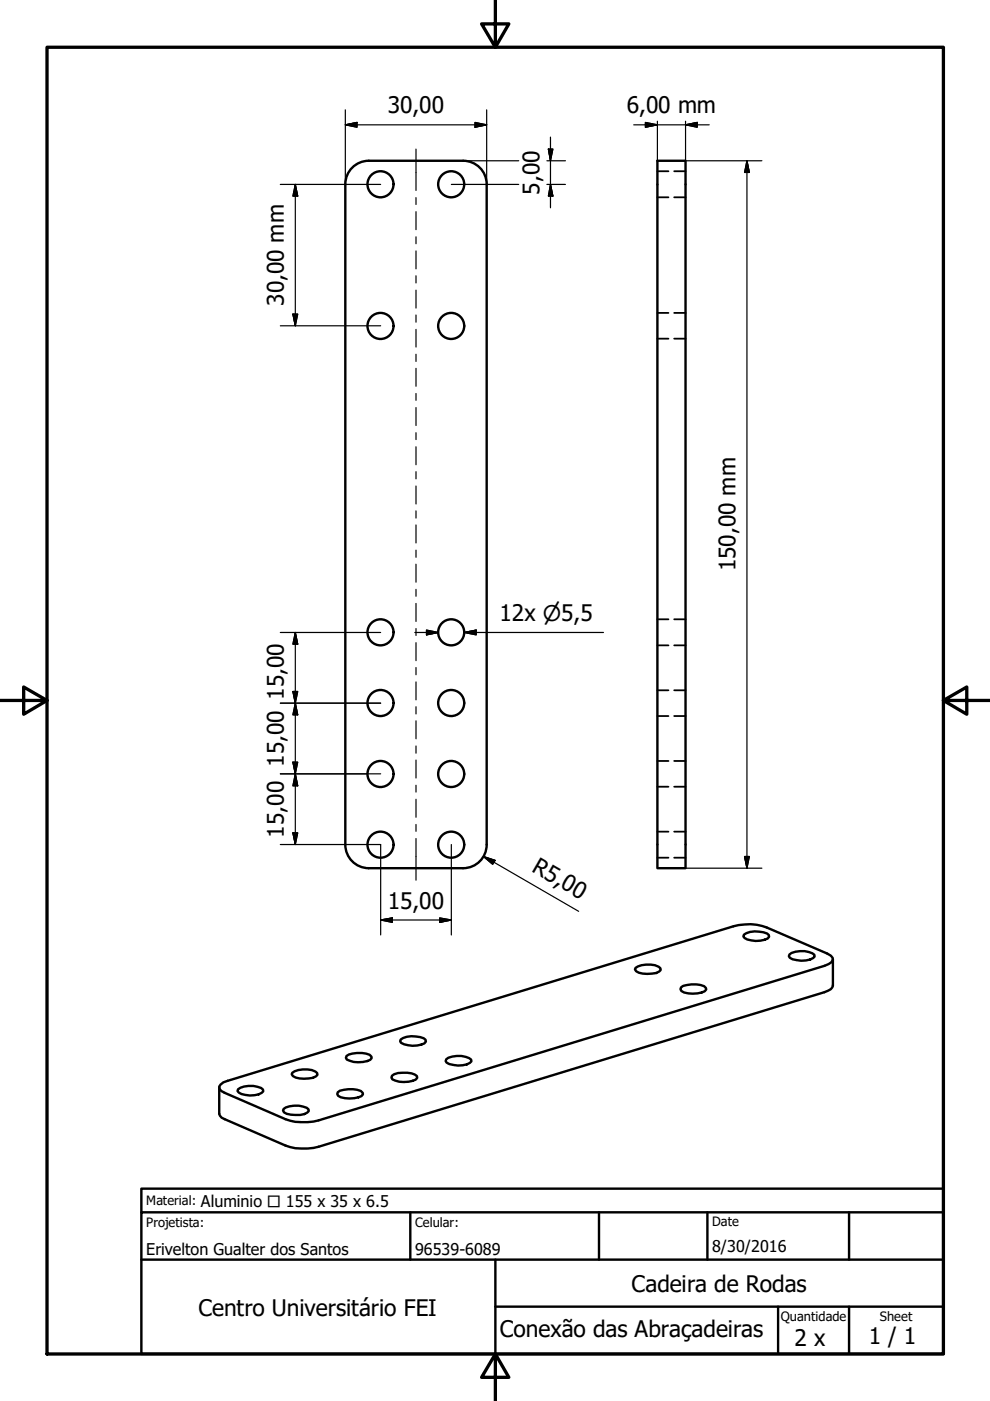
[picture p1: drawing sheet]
<svg xmlns="http://www.w3.org/2000/svg" width="210mm" height="297mm" viewBox="0 0 210 297" stroke-linecap="round" stroke-linejoin="round" font-family="sans-serif">
<!-- layer: Visible (ISO) -->
<g fill="none" stroke="#000" stroke-width=".51">
<path d="M73.2 39.1v140M98.2 34.1h-20a5 5 0 0 0-5 5M98.2 34.1a5 5 0 0 1 5 5M103.2 39.1v140M139.4 34.1h6v150h-6zM73.2 179.1a5 5 0 0 0 5 5h20M103.2 179.1a5 5 0 0 1-5 5M157.7 198.2a5 5 0 0 1 5.3 0l.1 .4a3.8 3.8 0 0 1-3.8 .8l-1.4-.5-.3-.3zM134.7 205.2a5 5 0 0 1 5.3 .1l.1 .4-.3 .3a5.8 5.8 0 0 1-4.9-.1l-.3-.4zM144.4 209.3a6 6 0 0 1 4.9-.2l.4 .4v.3a3.4 3.4 0 0 1-2.8 .9l-1.9-.3-.5-.3-.2-.4zM167.4 202.4a5 5 0 0 1 5.3 0v.4a4.8 4.8 0 0 1-5.3 .3l-.1-.4zM176.6 203.4v5.6a2.01 2.01 0 0 1-1.8 1.4l-107.2 32.7a12.4 12.4 0 0 1-7.1-.2l-13.5-5.9-.5-.9v-5.5"/>
<path d="M46.8 229.9l.6-.4 .9-.3 107.2-32.8a11.1 11.1 0 0 1 7.1 .2l12.8 5.6 .7 .4 .4 .5 .1 .4-.3 .5-1.5 .8-107.2 32.7a12.4 12.4 0 0 1-7.1-.2l-12.9-5.6-.7-.4-.4-.4v-.5zM50.5 230.9a5 5 0 0 1 5.3 .1v.4a4.7 4.7 0 0 1-5.2 .2l-.2-.3zM60.1 235.1a5 5 0 0 1 5.3 .1l.1 .4a3.2 3.2 0 0 1-2.9 .8l-1.8-.3-.6-.3-.2-.4zM62 227.4a5 5 0 0 1 5.2 .1l.1 .4-.3 .3a5.8 5.8 0 0 1-4.9-.1l-.3-.3zM71.6 231.6a6 6 0 0 1 4.9-.3l.4 .4 .1 .3a3.4 3.4 0 0 1-2.9 .9l-1.8-.3-.6-.3-.2-.3zM73.5 223.9a6 6 0 0 1 4.9-.3l.3 .4 .1 .3a3.4 3.4 0 0 1-2.9 .9h-.9l-1.5-.6-.2-.3zM83.1 228.1a5.5 5.5 0 0 1 5.3 0l.1 .4a3.4 3.4 0 0 1-2.9 .9l-1-.1-1.4-.5-.2-.3zM85 220.4a5 5 0 0 1 5.2 .1l.1 .3a3.8 3.8 0 0 1-3.8 .8l-1.5-.5-.2-.3zM94.6 224.6a5 5 0 0 1 5.3 0v.4a4.8 4.8 0 0 1-5.2 .3l-.2-.3z"/>
<circle cx="80.7" cy="39.1" r="2.76"/>
<circle cx="95.7" cy="39.1" r="2.76"/>
<circle cx="80.7" cy="69.1" r="2.76"/>
<circle cx="95.7" cy="69.1" r="2.76"/>
<circle cx="80.7" cy="134.1" r="2.76"/>
<circle cx="95.7" cy="134.1" r="2.76"/>
<circle cx="80.7" cy="149.1" r="2.76"/>
<circle cx="95.7" cy="149.1" r="2.76"/>
<circle cx="80.7" cy="164.1" r="2.76"/>
<circle cx="80.7" cy="179.1" r="2.76"/>
<circle cx="95.7" cy="164.1" r="2.76"/>
<circle cx="95.7" cy="179.1" r="2.76"/>
</g>
<!-- layer: Hidden (ISO) -->
<g fill="none" stroke="#000" stroke-width=".38">
<path d="M139.4 36.3h2.3M142.9 36.3h2.5M139.4 41.8h2.3M142.9 41.8h2.5M139.4 66.3h2.3M139.4 71.8h2.3M142.9 66.3h2.5M142.9 71.8h2.5M139.4 131.3h2.3M139.4 136.8h2.3M142.9 131.3h2.5M142.9 136.8h2.5"/>
<path d="M139.4 146.4h2.3M139.4 151.8h2.3M142.9 146.4h2.5M142.9 151.8h2.5M139.4 161.3h2.3M139.4 166.8h2.3M139.4 176.3h2.3M142.9 161.3h2.5M142.9 166.8h2.5M142.9 176.3h2.5M139.4 181.8h2.3M142.9 181.8h2.5"/>
</g>
<!-- layer: Border (ISO) -->
<path d="M10 10h190v277.1h-190zM105 0v10l-2.9-4.9h5.8l-2.9 4.9M0 148.5h10l-5-2.8v5.7l5-2.9M200 148.5l5 2.9v-5.7l-5 2.8h10M105 287.1l2.9 4.9h-5.8l2.9-4.9v9.9" fill="none" stroke="#000" stroke-width=".7"/>
<!-- layer: Title (ISO) -->
<path d="M30 257v-5h170v5M30 257h170v30.1h-170zM87 257v10.1M127 257v10.1M150 257v10.1M180 257v10.1M30 267.1h170M105 277h95M105 267.1v20M165 277v10.1M180 277v10.1" fill="none" stroke="#000" stroke-width=".51"/>
<!-- layer: Dimension (ISO) -->
<g fill="none" stroke="#000" stroke-width=".25">
<path d="M59.4 39.1h21.3M62.6 39.1l.5 2.5h-1zM62.6 39.1v30M73.2 26.5l2.5-.5v1zM73.2 26.5h30M73.2 23.3v15.8M95.7 39.1h14.3M98.2 34.1h11.8M100.7 26l2.5 .5-2.5 .5zM103.2 23.3v15.8M116 34.1h3.9M116 39.1h3.9"/>
<path d="M116.3 31.6h.9l-.5 2.5zM116.7 39.1l.5 2.5h-.9zM116.7 29.1v15M134.4 26.5h16M136.8 26l2.6 .5-2.6 .5zM139.4 25.7v8.4M145.4 26.5l2.4-.5v1zM145.4 25.7v8.4h16.1M158.4 34.1l.5 2.5h-1zM158.4 34.1v150M59.4 69.1h21.3M62.1 66.6h1l-.5 2.5z"/>
<path d="M59.4 134.1h21.3M62.6 134.1l.5 2.5h-1zM62.6 134.1v45M87.9 134.1h5.1M90.4 133.6l2.6 .5-2.6 .5zM98.4 134.1l2.6-.5v1zM101 134.1h-2.6h29.6M59.4 149.1h21.3M62.1 146.6h1l-.5 2.5zM62.6 149.1l.5 2.5h-1zM59.4 164.1h21.3M59.4 179.1h21.3v19.1"/>
<path d="M62.1 161.6h1l-.5 2.5zM62.1 176.6h1l-.5 2.5zM62.6 164.1l.5 2.5h-1zM95.7 179.1v19.1M80.7 195.1l2.5-.5v1zM80.7 195.1h15M93.2 194.6l2.5 .5-2.5 .5zM102.5 181.6l2.5 .8-.5 .8zM102.5 181.6l20.2 11.6M145.4 184.1h16.1M157.9 181.6h1l-.5 2.5z"/>
</g>
<g fill="#000" stroke="#000" stroke-width=".25">
<path d="M73.2 26.5l2.5-.5zM73.2 26.5l2.5-.5v1zM100.7 27l2.5-.5zM100.7 26l2.5 .5-2.5 .5zM116.3 31.6l.4 2.5zM116.3 31.6h.9l-.5 2.5zM136.8 27l2.6-.5zM136.8 26l2.6 .5-2.6 .5zM145.4 26.5l2.4-.5zM145.4 26.5l2.4-.5v1zM158.4 34.1l.5 2.5zM158.4 34.1l.5 2.5h-1z"/>
<path d="M62.6 39.1l.5 2.5zM62.6 39.1l.5 2.5h-1zM116.7 39.1l.5 2.5zM116.7 39.1l.5 2.5h-.9zM62.1 66.6l.5 2.5zM62.1 66.6h1l-.5 2.5zM62.6 134.1l.5 2.5zM62.6 134.1l.5 2.5h-1zM90.4 134.6l2.6-.5zM90.4 133.6l2.6 .5-2.6 .5zM98.4 134.1l2.6-.5zM98.4 134.1l2.6-.5v1z"/>
<path d="M62.1 146.6l.5 2.5zM62.1 146.6h1l-.5 2.5zM62.6 149.1l.5 2.5zM62.6 149.1l.5 2.5h-1zM62.1 161.6l.5 2.5zM62.1 161.6h1l-.5 2.5zM62.1 176.6l.5 2.5zM62.1 176.6h1l-.5 2.5zM62.6 164.1l.5 2.5zM62.6 164.1l.5 2.5h-1zM80.7 195.1l2.5-.5zM80.7 195.1l2.5-.5v1z"/>
<path d="M93.2 195.6l2.5-.5zM93.2 194.6l2.5 .5-2.5 .5zM102.5 181.6l2.5 .8zM102.5 181.6l2.5 .8-.5 .8zM157.9 181.6l.5 2.5zM157.9 181.6h1l-.5 2.5z"/>
</g>
<!-- layer: Centerline (ISO) -->
<g fill="none" stroke="#000" stroke-width=".25">
<path d="M88.2 31.6v8.8M88.2 41.9v1.5M88.2 44.9v3.8M88.2 50.2v1.5M88.2 53.2v3.8M88.2 58.5v1.5M88.2 61.5v3.8M88.2 66.8v1.5M88.2 69.8v3.8M88.2 75.1v1.5M88.2 78.1v3.8M88.2 83.4v1.5"/>
<path d="M88.2 86.4v3.8M88.2 91.7v1.5M88.2 94.7v3.8M88.2 100v1.5M88.2 103v3.9M88.2 108.3v1.5M88.2 111.3v3.8M88.2 116.6v1.6M88.2 119.6v3.8M88.2 125v1.4M88.2 127.9v3.8M88.2 133.3v1.4"/>
<path d="M88.2 136.3v3.8M88.2 141.5v1.6M88.2 144.6v3.8M88.2 149.8v1.6M88.2 152.8v3.8M88.2 158.2v1.5M88.2 161.1v3.9M88.2 166.5v1.4M88.2 169.5v3.8M88.2 174.8v1.5M88.2 177.8v8.8"/>
</g>
<g font-size="4.8">
<text x="82.2" y="24.1">30,00</text>
<text x="132.9" y="24.1">6,00 mm</text>
<text x="114.4" y="41.3" transform="rotate(-90 114.4 41.3)">5,00</text>
<text x="60.2" y="64.9" transform="rotate(-90 60.2 64.9)">30,00 mm</text>
<text x="156" y="121.1" transform="rotate(-90 156 121.1)">150,00 mm</text>
<text x="105.9" y="131.7">12x ⌀5,5</text>
<text x="60.2" y="148.3" transform="rotate(-90 60.2 148.3)">15,00</text>
<text x="60.2" y="162.5" transform="rotate(-90 60.2 162.5)">15,00</text>
<text x="60.2" y="177.6" transform="rotate(-90 60.2 177.6)">15,00</text>
<text x="112.5" y="184.6" transform="rotate(30 112.5 184.6)">R5,00</text>
<text x="82.2" y="192.7">15,00</text>
<text x="133.9" y="273.9">Cadeira de Rodas</text>
<text x="42.1" y="279">Centro Universitário FEI</text>
<text x="106" y="283.4">Conexão das Abraçadeiras</text>
<text x="168.5" y="285.4">2 x</text>
<text x="184.2" y="285">1 / 1</text>
</g>
<g font-size="3.4">
<text x="42.6" y="255.9">Aluminio □ 155 x 35 x 6.5</text>
<text x="31" y="266">Erivelton Gualter dos Santos</text>
<text x="88" y="266">96539-6089</text>
<text x="151" y="265.5">8/30/2016</text>
</g>
<g font-size="2.7">
<text x="31" y="255.4">Material:</text>
<text x="31" y="260.1">Projetista:</text>
<text x="88" y="260.1">Celular:</text>
<text x="151" y="260">Date</text>
<text x="165.5" y="280.1">Quantidade</text>
<text x="186.6" y="280.1">Sheet</text>
</g>
</svg>
